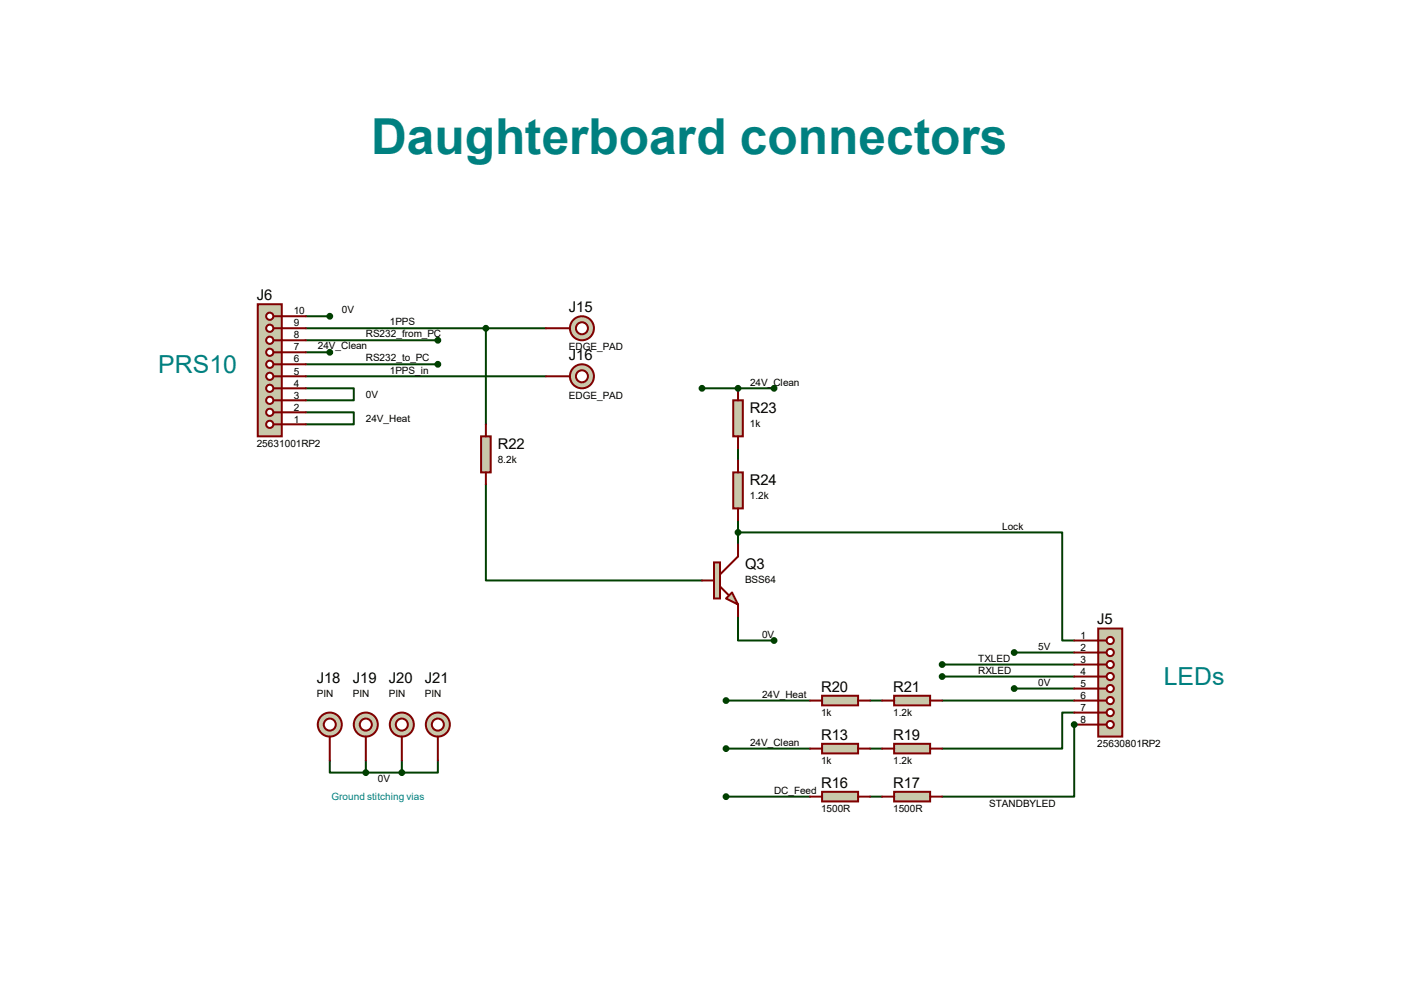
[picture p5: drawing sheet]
<svg xmlns="http://www.w3.org/2000/svg" width="297mm" height="210mm" viewBox="0 0 297 210" stroke-linecap="round" stroke-linejoin="round" font-family="sans-serif">
<path d="M153.6 158.3h17.8M153.6 148.2h17.8M184.1 158.3h2.5M184.1 148.2h2.5M199.3 148.2h27.9M227.2 150.7h-2.5v7.6h-25.4M227.2 153.2v15.3h-27.9M184.1 168.5h2.5" fill="none" stroke="#004000" stroke-width=".42"/>
<circle cx="227.2" cy="153.2" r=".21" fill="#004000"/>
<g fill="none" stroke="#004000" stroke-width=".42">
<path d="M64.7 66.9h5.1M64.7 72h27.9M64.7 69.4h38.1v20.3M64.7 87.2h10.1v2.5h-10.1M64.7 82.1h10.1v2.6h-10.1M148.5 82.1h7.6M156.1 94.8v2.6M102.8 102.4v20.4h45.7M156.1 112.6h68.6v22.9h2.5M156.1 110.1v5M214.5 138h12.7M199.3 143.1h27.9"/>
<path d="M199.3 140.5h27.9M214.5 145.6h12.7M153.6 168.5h17.8"/>
</g>
<circle cx="156.1" cy="82.1" r=".21" fill="#004000"/>
<path d="M64.7 77h27.9M64.7 74.5h5.1M64.7 79.6h50.8M102.8 69.4h12.7M156.1 82.1h7.6M156.1 130.4v5.1h7.6M69.8 160.9v2.5h7.6M77.4 163.4h7.6M77.4 160.9v2.5M85 160.9v2.5M92.6 160.9v2.5h-7.6" fill="none" stroke="#004000" stroke-width=".42"/>
<path d="M173.9 157.3h7.6v2h-7.6z" fill="#c8c8aa" stroke="#800000" stroke-width=".42"/>
<path d="M171.4 158.3h2.5M181.5 158.3h2.6" fill="none" stroke="#800000" stroke-width=".42"/>
<path d="M189.1 157.3h7.7v2h-7.7z" fill="#c8c8aa" stroke="#800000" stroke-width=".42"/>
<path d="M186.6 158.3h2.5M196.8 158.3h2.5" fill="none" stroke="#800000" stroke-width=".42"/>
<path d="M232.3 132.9h5.1v22.9h-5.1z" fill="#c8c8aa" stroke="#800000" stroke-width=".42"/>
<path d="M232.3 135.5h1.8" fill="none" stroke="#800000" stroke-width=".42"/>
<circle cx="234.9" cy="135.5" r=".76" fill="#fff" stroke="#800000" stroke-width=".42"/>
<path d="M232.3 138h1.8" fill="none" stroke="#800000" stroke-width=".42"/>
<circle cx="234.9" cy="138" r=".76" fill="#fff" stroke="#800000" stroke-width=".42"/>
<path d="M232.3 140.5h1.8" fill="none" stroke="#800000" stroke-width=".42"/>
<circle cx="234.9" cy="140.5" r=".76" fill="#fff" stroke="#800000" stroke-width=".42"/>
<path d="M232.3 143.1h1.8" fill="none" stroke="#800000" stroke-width=".42"/>
<circle cx="234.9" cy="143.1" r=".76" fill="#fff" stroke="#800000" stroke-width=".42"/>
<path d="M232.3 145.6h1.8" fill="none" stroke="#800000" stroke-width=".42"/>
<circle cx="234.9" cy="145.6" r=".76" fill="#fff" stroke="#800000" stroke-width=".42"/>
<path d="M232.3 148.2h1.8" fill="none" stroke="#800000" stroke-width=".42"/>
<circle cx="234.9" cy="148.2" r=".76" fill="#fff" stroke="#800000" stroke-width=".42"/>
<path d="M232.3 150.7h1.8" fill="none" stroke="#800000" stroke-width=".42"/>
<circle cx="234.9" cy="150.7" r=".76" fill="#fff" stroke="#800000" stroke-width=".42"/>
<path d="M232.3 153.2h1.8" fill="none" stroke="#800000" stroke-width=".42"/>
<circle cx="234.9" cy="153.2" r=".76" fill="#fff" stroke="#800000" stroke-width=".42"/>
<path d="M227.2 135.5h5.1M227.2 138h5.1M227.2 140.5h5.1M227.2 143.1h5.1M227.2 145.6h5.1M227.2 148.2h5.1M227.2 150.7h5.1M227.2 153.2h5.1" fill="none" stroke="#800000" stroke-width=".42"/>
<path d="M173.9 147.2h7.6v2h-7.6z" fill="#c8c8aa" stroke="#800000" stroke-width=".42"/>
<path d="M171.4 148.2h2.5M181.5 148.2h2.6" fill="none" stroke="#800000" stroke-width=".42"/>
<path d="M189.1 147.2h7.7v2h-7.7z" fill="#c8c8aa" stroke="#800000" stroke-width=".42"/>
<path d="M186.6 148.2h2.5M196.8 148.2h2.5" fill="none" stroke="#800000" stroke-width=".42"/>
<g fill="#004000" stroke="#004000" stroke-width=".42">
<circle cx="153.6" cy="158.3" r=".51"/>
<circle cx="153.6" cy="148.2" r=".51"/>
</g>
<path d="M173.9 167.5h7.6v2h-7.6z" fill="#c8c8aa" stroke="#800000" stroke-width=".42"/>
<path d="M171.4 168.5h2.5M181.5 168.5h2.6" fill="none" stroke="#800000" stroke-width=".42"/>
<path d="M189.1 167.5h7.7v2h-7.7z" fill="#c8c8aa" stroke="#800000" stroke-width=".42"/>
<path d="M186.6 168.5h2.5M196.8 168.5h2.5" fill="none" stroke="#800000" stroke-width=".42"/>
<g fill="#004000" stroke="#004000" stroke-width=".42">
<circle cx="227.2" cy="153.2" r=".51"/>
<circle cx="153.6" cy="168.5" r=".51"/>
<circle cx="214.5" cy="145.6" r=".51"/>
<circle cx="214.5" cy="138" r=".51"/>
<circle cx="199.3" cy="143.1" r=".51"/>
<circle cx="199.3" cy="140.5" r=".51"/>
</g>
<path d="M54.5 64.3h5.1v28h-5.1z" fill="#c8c8aa" stroke="#800000" stroke-width=".42"/>
<path d="M57.8 89.7h1.8" fill="none" stroke="#800000" stroke-width=".42"/>
<circle cx="57.1" cy="89.7" r=".76" fill="#fff" stroke="#800000" stroke-width=".42"/>
<path d="M57.8 87.2h1.8" fill="none" stroke="#800000" stroke-width=".42"/>
<circle cx="57.1" cy="87.2" r=".76" fill="#fff" stroke="#800000" stroke-width=".42"/>
<path d="M57.8 84.7h1.8" fill="none" stroke="#800000" stroke-width=".42"/>
<circle cx="57.1" cy="84.7" r=".76" fill="#fff" stroke="#800000" stroke-width=".42"/>
<path d="M57.8 82.1h1.8" fill="none" stroke="#800000" stroke-width=".42"/>
<circle cx="57.1" cy="82.1" r=".76" fill="#fff" stroke="#800000" stroke-width=".42"/>
<path d="M57.8 79.6h1.8" fill="none" stroke="#800000" stroke-width=".42"/>
<circle cx="57.1" cy="79.6" r=".76" fill="#fff" stroke="#800000" stroke-width=".42"/>
<path d="M57.8 77h1.8" fill="none" stroke="#800000" stroke-width=".42"/>
<circle cx="57.1" cy="77" r=".76" fill="#fff" stroke="#800000" stroke-width=".42"/>
<path d="M57.8 74.5h1.8" fill="none" stroke="#800000" stroke-width=".42"/>
<circle cx="57.1" cy="74.5" r=".76" fill="#fff" stroke="#800000" stroke-width=".42"/>
<path d="M57.8 72h1.8" fill="none" stroke="#800000" stroke-width=".42"/>
<circle cx="57.1" cy="72" r=".76" fill="#fff" stroke="#800000" stroke-width=".42"/>
<path d="M57.8 69.4h1.8" fill="none" stroke="#800000" stroke-width=".42"/>
<circle cx="57.1" cy="69.4" r=".76" fill="#fff" stroke="#800000" stroke-width=".42"/>
<path d="M57.8 66.9h1.8" fill="none" stroke="#800000" stroke-width=".42"/>
<circle cx="57.1" cy="66.9" r=".76" fill="#fff" stroke="#800000" stroke-width=".42"/>
<path d="M59.6 79.6h5.1M59.6 77h5.1M59.6 74.5h5.1M59.6 72h5.1M59.6 69.4h5.1M59.6 66.9h5.1M59.6 89.7h5.1M59.6 87.2h5.1M59.6 84.7h5.1M59.6 82.1h5.1" fill="none" stroke="#800000" stroke-width=".42"/>
<g fill="#004000" stroke="#004000" stroke-width=".42">
<circle cx="69.8" cy="66.9" r=".51"/>
<circle cx="92.6" cy="72" r=".51"/>
</g>
<g fill="#c8c8aa" stroke="#800000" stroke-width=".42">
<path d="M153.6 126.6l1.3-1.3 1.2 2.5z"/>
<path d="M151 119h1.3v7.6h-1.3z"/>
</g>
<path d="M156.1 115.1v2.6l-3.8 3.8M148.5 122.8h2.5M152.3 124l1.8 1.8M156.1 127.8v2.6" fill="none" stroke="#800000" stroke-width=".42"/>
<path d="M101.8 92.3h2v7.6h-2z" fill="#c8c8aa" stroke="#800000" stroke-width=".42"/>
<path d="M102.8 89.7v2.6M102.8 99.9v2.5" fill="none" stroke="#800000" stroke-width=".42"/>
<path d="M155.1 84.7h2v7.6h-2z" fill="#c8c8aa" stroke="#800000" stroke-width=".42"/>
<path d="M156.1 82.1v2.6M156.1 92.3v2.5" fill="none" stroke="#800000" stroke-width=".42"/>
<path d="M155.1 99.9h2v7.6h-2z" fill="#c8c8aa" stroke="#800000" stroke-width=".42"/>
<path d="M156.1 97.4v2.5M156.1 107.5v2.6" fill="none" stroke="#800000" stroke-width=".42"/>
<g fill="#004000" stroke="#004000" stroke-width=".42">
<circle cx="102.8" cy="69.4" r=".51"/>
<circle cx="156.1" cy="112.6" r=".51"/>
<circle cx="148.5" cy="82.1" r=".51"/>
<circle cx="156.1" cy="82.1" r=".51"/>
<circle cx="163.7" cy="82.1" r=".51"/>
<circle cx="163.7" cy="135.5" r=".51"/>
<circle cx="92.6" cy="77" r=".51"/>
<circle cx="69.8" cy="74.5" r=".51"/>
</g>
<circle cx="123.1" cy="69.4" r="2.54" fill="#c8c8aa" stroke="#800000" stroke-width=".42"/>
<circle cx="123.1" cy="69.4" r="1.27" fill="#fff" stroke="#800000" stroke-width=".42"/>
<path d="M115.5 69.4h5.1" fill="none" stroke="#800000" stroke-width=".42"/>
<circle cx="123.1" cy="79.6" r="2.54" fill="#c8c8aa" stroke="#800000" stroke-width=".42"/>
<circle cx="123.1" cy="79.6" r="1.27" fill="#fff" stroke="#800000" stroke-width=".42"/>
<path d="M115.5 79.6h5.1" fill="none" stroke="#800000" stroke-width=".42"/>
<circle cx="69.8" cy="153.2" r="2.54" fill="#c8c8aa" stroke="#800000" stroke-width=".42"/>
<circle cx="69.8" cy="153.2" r="1.27" fill="#fff" stroke="#800000" stroke-width=".42"/>
<path d="M69.8 155.8v5.1" fill="none" stroke="#800000" stroke-width=".42"/>
<circle cx="77.4" cy="153.2" r="2.54" fill="#c8c8aa" stroke="#800000" stroke-width=".42"/>
<circle cx="77.4" cy="153.2" r="1.27" fill="#fff" stroke="#800000" stroke-width=".42"/>
<path d="M77.4 155.8v5.1" fill="none" stroke="#800000" stroke-width=".42"/>
<circle cx="85" cy="153.2" r="2.54" fill="#c8c8aa" stroke="#800000" stroke-width=".42"/>
<circle cx="85" cy="153.2" r="1.27" fill="#fff" stroke="#800000" stroke-width=".42"/>
<path d="M85 155.8v5.1" fill="none" stroke="#800000" stroke-width=".42"/>
<circle cx="92.6" cy="153.2" r="2.54" fill="#c8c8aa" stroke="#800000" stroke-width=".42"/>
<circle cx="92.6" cy="153.2" r="1.27" fill="#fff" stroke="#800000" stroke-width=".42"/>
<path d="M92.6 155.8v5.1" fill="none" stroke="#800000" stroke-width=".42"/>
<g fill="#004000" stroke="#004000" stroke-width=".42">
<circle cx="85" cy="163.4" r=".51"/>
<circle cx="77.4" cy="163.4" r=".51"/>
</g>
<text font-size="10.5" fill="#008080" x="78.5" y="32.6">Daughterboard connectors</text>
<g font-size="5.2" fill="#008080">
<text x="33.5" y="78.9">PRS10</text>
<text x="246.2" y="144.9">LEDs</text>
</g>
<g font-size="3.1">
<text x="54.3" y="63.5">J6</text>
<text x="120.4" y="66">J15</text>
<text x="120.4" y="76.2">J16</text>
<text x="158.6" y="87.3">R23</text>
<text x="105.3" y="94.9">R22</text>
<text x="158.6" y="102.5">R24</text>
<text x="157.6" y="120.3">Q3</text>
<text x="232.1" y="132">J5</text>
<text x="67" y="144.4">J18</text>
<text x="74.6" y="144.4">J19</text>
<text x="82.3" y="144.4">J20</text>
<text x="89.9" y="144.4">J21</text>
<text x="173.7" y="146.3">R20</text>
<text x="188.9" y="146.3">R21</text>
<text x="173.7" y="156.4">R13</text>
<text x="188.9" y="156.4">R19</text>
<text x="173.7" y="166.6">R16</text>
<text x="188.9" y="166.6">R17</text>
</g>
<g font-size="2.1">
<text x="62.1" y="71.6">8</text>
<text x="62.1" y="69">9</text>
<text x="62.1" y="66.5">10</text>
<text x="72.3" y="66.3">0V</text>
<text x="77.4" y="71.4">RS232_from_PC</text>
<text x="82.5" y="68.8">1PPS</text>
<text x="62.1" y="76.7">6</text>
<text x="62.1" y="74.1">7</text>
<text x="67.2" y="73.9">24V_Clean</text>
<text x="77.4" y="76.5">RS232_to_PC</text>
<text x="120.4" y="74.1">EDGE_PAD</text>
<text x="62.1" y="81.7">4</text>
<text x="62.1" y="79.2">5</text>
<text x="82.5" y="79">1PPS_in</text>
<text x="158.7" y="81.5">24V_Clean</text>
<text x="62.1" y="89.4">1</text>
<text x="62.1" y="86.8">2</text>
<text x="62.1" y="84.3">3</text>
<text x="77.4" y="89.2">24V_Heat</text>
<text x="77.4" y="84.1">0V</text>
<text x="120.4" y="84.3">EDGE_PAD</text>
<text x="54.3" y="94.4">25631001RP2</text>
<text x="158.6" y="90.2">1k</text>
<text x="105.3" y="97.8">8.2k</text>
<text x="158.6" y="105.5">1.2k</text>
<text x="212" y="112">Lock</text>
<text x="157.6" y="123.2">BSS64</text>
<text x="161.2" y="134.9">0V</text>
<text x="219.6" y="137.4">5V</text>
<text x="228.6" y="135.1">1</text>
<text x="228.6" y="137.6">2</text>
<text x="206.9" y="142.5">RXLED</text>
<text x="206.9" y="140">TXLED</text>
<text x="228.6" y="140.2">3</text>
<text x="228.6" y="142.7">4</text>
<text x="67" y="147.4">PIN</text>
<text x="74.6" y="147.4">PIN</text>
<text x="82.3" y="147.4">PIN</text>
<text x="89.9" y="147.4">PIN</text>
<text x="161.2" y="147.6">24V_Heat</text>
<text x="219.6" y="145">0V</text>
<text x="228.6" y="145.2">5</text>
<text x="228.6" y="147.8">6</text>
<text x="173.7" y="151.3">1k</text>
<text x="188.9" y="151.3">1.2k</text>
<text x="228.6" y="150.3">7</text>
<text x="228.6" y="152.9">8</text>
<text x="158.7" y="157.7">24V_Clean</text>
<text x="173.7" y="161.5">1k</text>
<text x="188.9" y="161.5">1.2k</text>
<text x="232.1" y="157.9">25630801RP2</text>
<text x="79.9" y="165.4">0V</text>
<text x="163.7" y="167.9">DC_Feed</text>
<text x="173.7" y="171.7">1500R</text>
<text x="188.9" y="171.7">1500R</text>
<text x="209.3" y="170.6">STANDBYLED</text>
</g>
<text font-size="2.1" fill="#008080" x="70.1" y="169.2">Ground stitching vias</text>
</svg>
